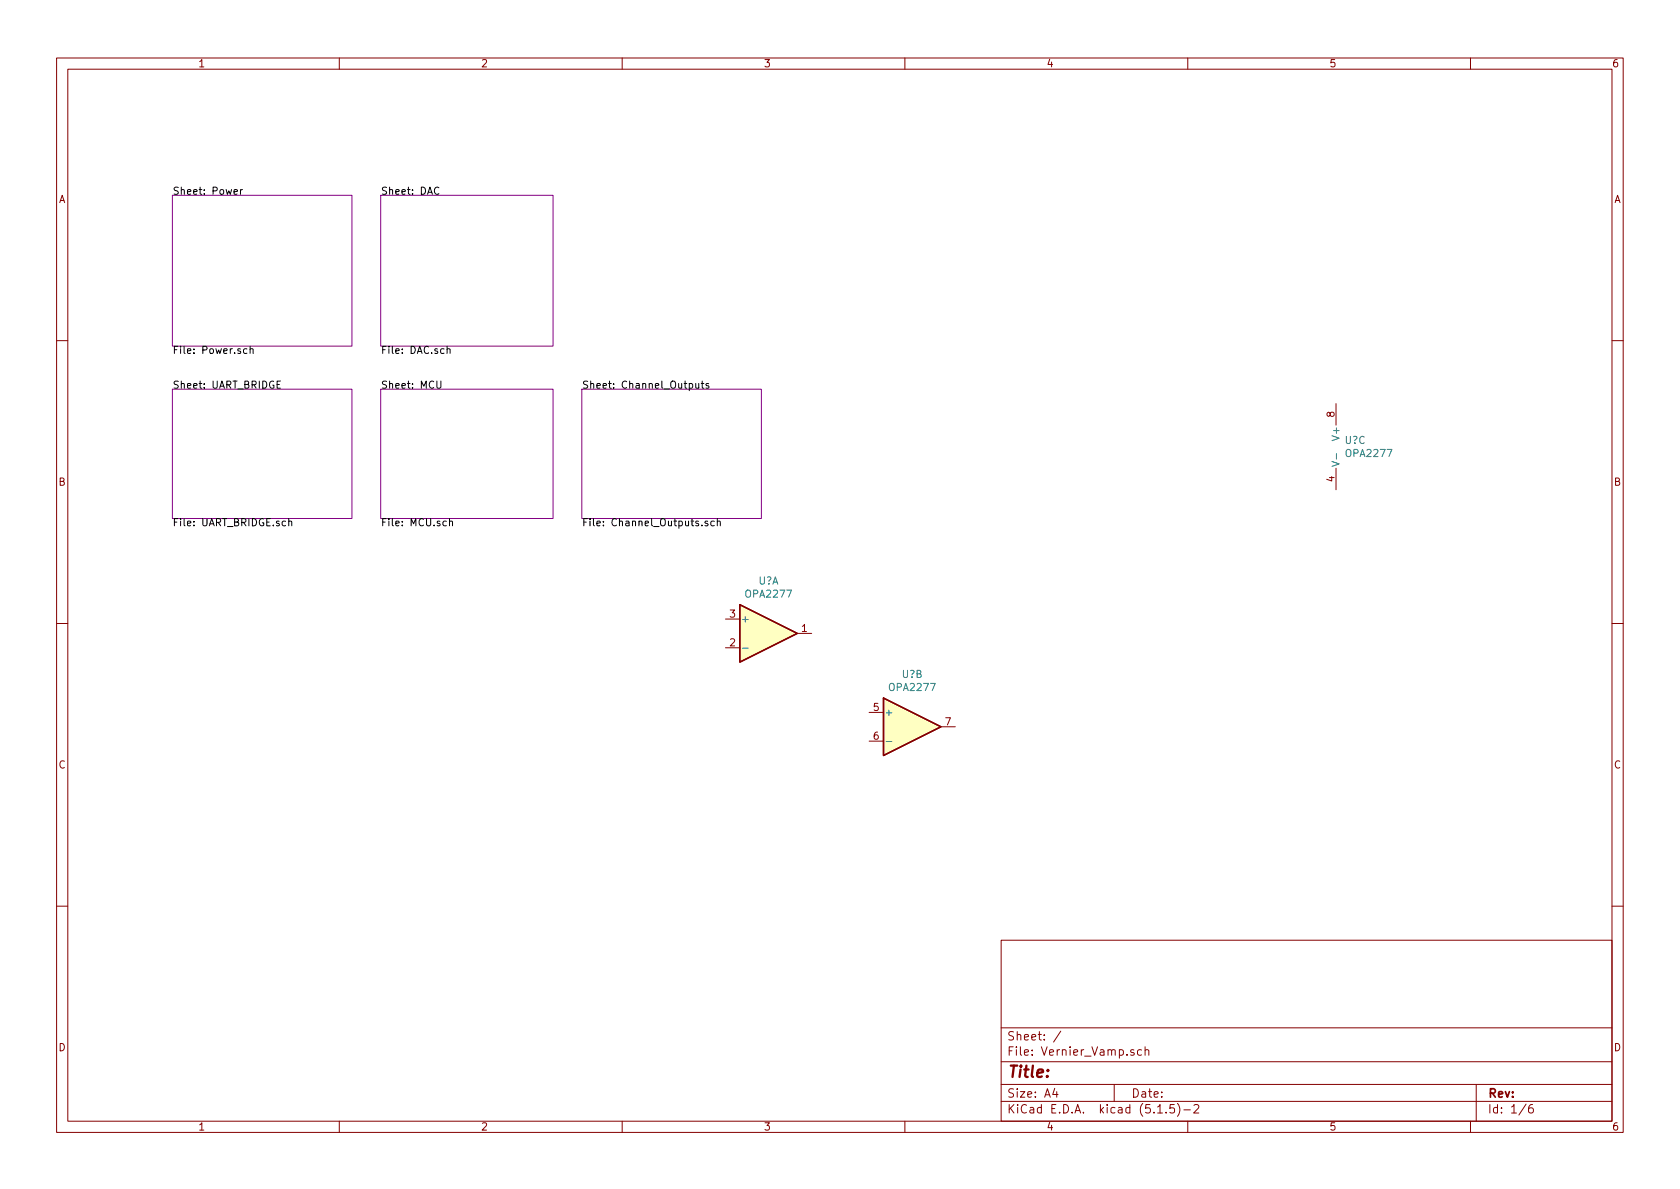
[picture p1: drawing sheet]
<svg xmlns="http://www.w3.org/2000/svg" width="297mm" height="210mm" viewBox="0 0 297 210" stroke-linecap="round" stroke-linejoin="round" font-family="sans-serif">
<g fill="none" stroke="#840000" stroke-width=".18">
<path d="M10 10.3h277v189.9h-277zM12 12.2h273v186.1h-273zM60 10.3v1.9M110 10.3v1.9M160 10.3v1.9M210 10.3v1.9M260 10.3v1.9M10 60.2h2M236.2 71.4v3.8M285 60.2h2M236.2 82.8v3.8M10 110.3h2"/>
<path d="M128.3 114.5h2.5M128.3 109.5h2.5M141 112h2.5M285 110.3h2M153.7 126h2.5M153.7 131.1h2.5M166.4 128.5h2.5M10 160.2h2M177 166.3h108v32h-108zM285 160.2h2M60 198.3v1.9M110 198.3v1.9"/>
<path d="M160 198.3v1.9M177 194.8h108M177 191.8h108M177 187.8h108M177 181.8h108M186.5 192.5l-.4 1h1M186.8 193v1M187.6 182.3l-1.3 2M197 191.8v3M200.5 185.7a.37 .37 0 0 0-.6 .1l.1 .2 .5 .2 .1 .1-.3 .3-.4-.1M201.8 185.7l-.4-.1-.3 .3 .1 .6 .2 .1 .4-.1M202.5 185.7a.37 .37 0 0 1 .6 .1v.8"/>
<path d="M202.5 185.1v1.5M204.7 196.8h.8M206.2 196.7v.1M207.6 195.3h-.7l-.1 .7 .2-.1 .5 .1 .2 .2-.1 .5-.2 .1-.6-.1M208.2 195.1a1.71 1.71 0 0 1 0 2.3M209.3 196.3h1.2M210 198.3v1.9M211.1 195.5l.2-.2h.4l.3 .5-1 1h1M260 198.3v1.9M261 191.8v6.5M269.8 195.2l-1.2 2M271 195.3a.62 .62 0 0 0-.7 .7v.7l.3 .1 .4-.1 .1-.5-.1-.2-.4-.1-.3 .3"/>
</g>
<path d="M30.5 34.5h31.7v26.7h-31.7zM67.3 34.5h30.5v26.7h-30.5zM30.5 68.8h31.7v22.9h-31.7zM67.3 68.8h30.5v22.9h-30.5zM102.9 68.8h31.7v22.9h-31.7z" fill="none" stroke="#840084" stroke-width=".18"/>
<g fill="none" stroke="#000" stroke-width=".18">
<path d="M41.4 33.9l.6-.1-.1-.2-.3-.1-.2 .2v.6h.5M42.5 33.5v.9M42.9 33.5l-.4 .3M77.6 33.2a.6 .6 0 0 0-.8 .4 .6 .6 0 0 0 .5 .8l.3-.2M43.7 61.7h-.4l-.2 .2 .1 .6h.5M44.2 61.8l.2-.1h.3l.1 .8M44.2 61.2v1.3M49 68h.4M49.6 67.4h-.6v1.3h.6M77.2 67.4v1l.3 .3h.2l.3-.3v-1M79 61.8l.2-.1h.3l.1 .8M79 61.2v1.3"/>
<path d="M123 67.8l.1 .8 .3 .1 .1-.2M123.5 67.8v.9M124 67.8h.5M124.2 67.4v1.1l.3 .2M125.3 67.9l-.3-.1-.2 .2 .1 .2 .4 .1v.3h-.5M51.1 92.3l.1-.2 .3 .1 .1 .8M51.1 91.7v1.3M79.5 92.3l.2-.2 .3 .1v.8M79.5 91.7v1.3M125.1 92.2l-.3-.1-.2 .2 .1 .2 .4 .1v.3h-.5M126.3 92.2l-.4-.1-.2 .3 .1 .5h.5M126.8 92.3l.2-.2 .3 .1 .1 .8"/>
<path d="M126.8 91.7v1.3"/>
</g>
<g fill="#ffffc2" stroke="#ffffc2" stroke-width=".18">
<path d="M130.8 106.9l10.2 5.1-10.2 5.1z"/>
<path d="M156.2 123.4l10.2 5.1-10.2 5.1z"/>
</g>
<path d="M130.8 106.9l10.2 5.1-10.2 5.1zM156.2 123.4l10.2 5.1-10.2 5.1z" fill="none" stroke="#840000" stroke-width=".25"/>
<path d="M235.5 81.6l1.3 .4-1.3 .5M236.3 80.2v1M131.3 114.6h1M156.7 131.1h1" fill="none" stroke="#008484" stroke-width=".18"/>
<text font-size="2.8" fill="#840000" x="178" y="190.5">Title:</text>
<g font-size="2.1" fill="#840000">
<text x="178" y="184">Sheet: /</text>
<text x="178" y="186.7">File: Vernier_Vamp.sch</text>
<text x="178" y="196.9">KiCad E.D.A. kicad (5.1.5)-2</text>
<text x="178" y="194.1">Size: A4</text>
<text x="200" y="194.1">Date:</text>
<text x="263" y="194.1">Rev:</text>
<text x="263" y="196.9">Id: 1/6</text>
</g>
<g font-size="1.8" fill="#840000">
<text x="35" y="11.9">1</text>
<text x="85" y="11.9">2</text>
<text x="135" y="11.9">3</text>
<text x="185" y="11.9">4</text>
<text x="235" y="11.9">5</text>
<text x="285" y="11.9">6</text>
<text x="10.4" y="35.9">A</text>
<text x="285.4" y="35.9">A</text>
<text x="236" y="73.8" transform="rotate(-90 236 73.8)">8</text>
<text x="10.4" y="85.9">B</text>
<text x="236" y="85.2" transform="rotate(-90 236 85.2)">4</text>
<text x="285.4" y="85.9">B</text>
<text x="129.1" y="109.2">3</text>
<text x="141.8" y="111.8">1</text>
<text x="129.1" y="114.3">2</text>
<text x="154.5" y="125.7">5</text>
<text x="154.5" y="130.8">6</text>
<text x="167.2" y="128.3">7</text>
<text x="10.4" y="135.9">C</text>
<text x="285.4" y="135.9">C</text>
<text x="10.4" y="185.9">D</text>
<text x="285.4" y="185.9">D</text>
<text x="35" y="199.9">1</text>
<text x="85" y="199.9">2</text>
<text x="135" y="199.9">3</text>
<text x="185" y="199.9">4</text>
<text x="235" y="199.9">5</text>
<text x="285" y="199.9">6</text>
</g>
<g font-size="1.8">
<text x="30.5" y="34.4">Sheet: Power</text>
<text x="67.3" y="34.4">Sheet: DAC</text>
<text x="30.5" y="62.6">File: Power.sch</text>
<text x="67.3" y="62.6">File: DAC.sch</text>
<text x="30.5" y="68.7">Sheet: UART_BRIDGE</text>
<text x="67.3" y="68.7">Sheet: MCU</text>
<text x="102.9" y="68.7">Sheet: Channel_Outputs</text>
<text x="30.5" y="93.1">File: UART_BRIDGE.sch</text>
<text x="67.3" y="93.1">File: MCU.sch</text>
<text x="102.9" y="93.1">File: Channel_Outputs.sch</text>
</g>
<g font-size="1.8" fill="#008484">
<text x="236.9" y="77.5" transform="rotate(-90 236.9 77.5)">V+</text>
<text x="237.8" y="78.5">U?C</text>
<text x="238.2" y="80.8">OPA2277</text>
<text x="132" y="105.7">OPA2277</text>
<text x="134.1" y="103.4">U?A</text>
<text x="130.9" y="110.1">+</text>
<text x="159.5" y="119.9">U?B</text>
<text x="157.4" y="122.2">OPA2277</text>
<text x="156.3" y="126.6">+</text>
</g>
</svg>
